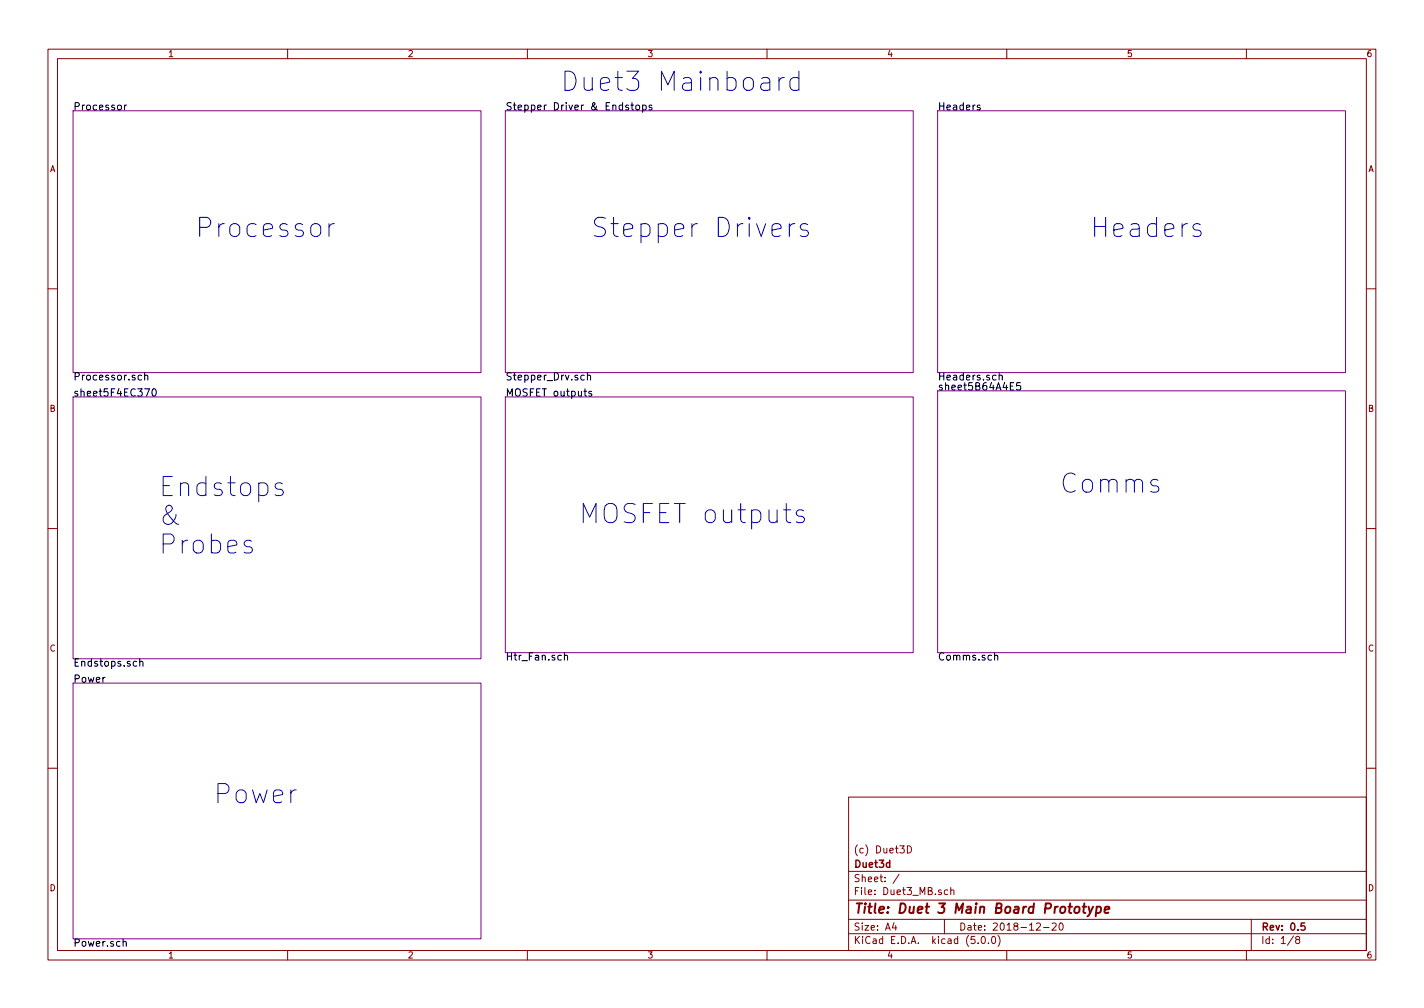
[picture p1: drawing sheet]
<svg xmlns="http://www.w3.org/2000/svg" width="297mm" height="210mm" viewBox="0 0 297 210" stroke-linecap="round" stroke-linejoin="round" font-family="sans-serif">
<g fill="none" stroke="#840000" stroke-width=".21">
<path d="M10 10.3h277v189.9h-277zM12 12.2h273v186.1h-273zM60 10.3v1.9M110 10.3v1.9M160 10.3v1.9M210 10.3v1.9M260 10.3v1.9M10 60.2h2M285 60.2h2M10 110.3h2M285 110.3h2M10 160.2h2"/>
<path d="M177 166.3h108v32h-108zM189.3 176.4a.75 .75 0 0 1 .8 .8 .75 .75 0 0 1-.8 .7zM285 160.2h2M60 198.3v1.9M110 198.3v1.9M160 198.3v1.9M177 194.8h108M177 191.8h108M177 187.8h108M177 181.8h108M186.5 192.5l-.4 1h1M186.8 193v1"/>
<path d="M187.6 182.3l-1.3 2M197 191.8v3M197.7 185.7l-.4-.1-.3 .3 .1 .6 .2 .1 .4-.1M198.3 185.7l.3-.1 .3 .1 .1 .9M198.3 185.1v1.5M204 196.7v.1M204.8 195.5l.3-.2a.81 .81 0 0 1 .5 .8 .81 .81 0 0 1-.5 .7l-.3-.1-.1-.4zM206.2 196.7v.1M207 195.4l.3-.1a.86 .86 0 0 1-.1 1.5 1 1 0 0 1-.2-1.4zM208.2 195.1a1.71 1.71 0 0 1 0 2.3M210 198.3v1.9M216.2 192.7l.6-.2 .2 .5-.9 1h.9"/>
<path d="M217.7 193.5h1.1M219.5 192.7l.5-.2 .3 .2v.3l-.9 1h.9M221.1 192.6l.2-.1a.8 .8 0 0 1 .5 .8 .8 .8 0 0 1-.5 .7 1 1 0 0 1-.2-1.4zM260 198.3v1.9M261 191.8v6.5M269.8 195.2l-1.2 2M270.6 196l-.3-.4 .3-.3h.2l.3 .3-.1 .2-.6 .2-.1 .3v.4l.3 .1h.2l.3-.3v-.2l-.3-.3"/>
</g>
<path d="M272.2 192.5h-.8v.7h.7l.1 .2v.5l-.2 .1-.6-.1" fill="none" stroke="#840000" stroke-width=".3"/>
<path d="M224.3 189.3l.3-.2 .5 .2v.8l-.2 .2a.53 .53 0 0 1-.7 0zM225.8 189.1h.8M226.2 188.4l-.2 1.8 .1 .1 .3 .1M227.1 189.1l.3 1.3M228 189.1l-.9 1.8-.3 .2M228.8 189.2h.7l.2 .3-.1 .6a.66 .66 0 0 1-1 .2M228.8 189.1l-.3 2M230.4 189.8l1-.2v-.4l-.6-.1-.3 .3v.9h.7" fill="none" stroke="#840000" stroke-width=".41"/>
<path d="M15.2 23.1h85.1v54.6h-85.1zM105.4 23.1h85.1v54.6h-85.1zM195.6 23.1h85.1v54.6h-85.1zM15.2 82.8h85.1v54.6h-85.1zM105.4 82.8h85.1v53.3h-85.1zM195.6 81.5h85.1v54.6h-85.1zM15.2 142.5h85.1v53.3h-85.1z" fill="none" stroke="#840084" stroke-width=".21"/>
<g fill="none" stroke="#000" stroke-width=".21">
<path d="M26 21.9v1M26.4 21.9l-.4 .3M131.6 21.9h.6M131.8 21.4v1.3l.4 .2M132.7 22l.2-.1 .4 .1 .1 .6-.1 .3h-.4l-.2-.1zM134.1 22l.4-.1 .3 .3-.2 .7h-.5M134.1 21.9v1.5M136 22l-.4-.1-.2 .2 .1 .2 .5 .2v.4h-.6M204.4 22l-.3-.1-.3 .2 .1 .2 .5 .2v.4h-.6M29.5 78.3h-.4l-.3 .2 .2 .7h.5M30.2 78.4l.2-.1h.4v1M30.2 77.7v1.6"/>
<path d="M121.9 78.3h-.5l-.2 .2 .1 .7h.6M122.5 78.4l.3-.1h.3l.1 1M122.5 77.7v1.6M208.4 78.4l.2-.1h.4l.1 1M208.4 77.7v1.6M212.9 79.8h-.8l-.1 .7h.8l.1 .2v.5l-.3 .2-.6-.2M31.9 81.2l.2-.1a.81 .81 0 0 1 .5 .8 .81 .81 0 0 1-.5 .7l-.2-.1-.2-.5zM123.4 81.7l-.4-.1-.2 .2 .1 .2 .5 .2v.3h-.6M29.2 138.1l.2-.2 .3 .1 .1 1M29.2 137.4v1.6M117.7 136.8l.3-.1h.3l.1 1M117.7 136.2v1.5"/>
<path d="M207.5 136.8l.2-.1h.4v1M207.5 136.2v1.5M25.7 196.5l.2-.1h.4v1"/>
</g>
<g fill="none" stroke="#0000c2" stroke-width=".21">
<path d="M162.5 16.2v2.6M163.6 16.2a1.05 1.05 0 0 0-1.1 .7M166.6 16.4l-.3-.2h-.8l-.6 .4-.1 .3v1.2l.3 .6 .4 .1h.8l.3-.1M166.6 14.9v3.9M68.6 46.7v2.6M69.7 46.7a1 1 0 0 0-1.1 .7M164.6 46.7v2.6M165.8 46.7a1.05 1.05 0 0 0-1.2 .7M168.5 46.9l-.4-.2h-.6l-.4 .2-.2 .3 .2 .6 1.4 .4 .1 .4-.1 .5-.4 .2h-.8l-.4-.2M250.4 46.9l-.4-.2h-.6l-.4 .2-.2 .3 .2 .6 1.4 .4 .2 .4-.2 .5-.4 .2h-.8l-.4-.2M52.5 112.9l-.4-.2h-.6l-.4 .2-.2 .4 .2 .5 1.4 .4 .2 .4-.2 .6-.4 .2h-.8l-.4-.2M58.9 100.9l-.4-.2h-.5l-.4 .2-.2 .4 .2 .5 1.3 .4 .2 .4-.2 .6-.4 .2h-.7l-.4-.2"/>
<path d="M167.6 106.5l-.4-.2h-.5l-.4 .2-.2 .4 .2 .6 1.3 .4 .2 .3-.2 .6-.4 .2h-.7l-.4-.2"/>
</g>
<g font-size="5.6" fill="#0000c2">
<text x="116.8" y="19">Duet3 Mainboard</text>
<text x="40.6" y="49.5">Processor</text>
<text x="123.2" y="49.5">Stepper Drivers</text>
<text x="227.3" y="49.5">Headers</text>
<text x="33" y="103.6">Endstops</text>
<text x="221" y="102.9">Comms</text>
<text x="33" y="109.6">&amp;</text>
<text x="120.6" y="109.2">MOSFET outputs</text>
<text x="33" y="115.6">Probes</text>
<text x="44.4" y="167.6">Power</text>
</g>
<text font-size="2.8" fill="#840000" x="178" y="190.5">Title: Duet 3 Main Board Prototype</text>
<g font-size="2.1">
<text x="15.2" y="23">Processor</text>
<text x="105.4" y="23">Stepper Driver &amp; Endstops</text>
<text x="195.6" y="23">Headers</text>
<text x="15.2" y="79.3">Processor.sch</text>
<text x="15.2" y="82.7">sheet5F4EC370</text>
<text x="105.4" y="79.3">Stepper_Drv.sch</text>
<text x="105.4" y="82.7">MOSFET outputs</text>
<text x="195.6" y="79.3">Headers.sch</text>
<text x="195.6" y="81.4">sheet5B64A4E5</text>
<text x="105.4" y="137.8">Htr_Fan.sch</text>
<text x="195.6" y="137.8">Comms.sch</text>
<text x="15.2" y="142.4">Power</text>
<text x="15.2" y="139">Endstops.sch</text>
<text x="15.2" y="197.5">Power.sch</text>
</g>
<g font-size="2.1" fill="#840000">
<text x="178" y="178">(c) Duet3D</text>
<text x="178" y="184">Sheet: /</text>
<text x="178" y="181">Duet3d</text>
<text x="178" y="186.7">File: Duet3_MB.sch</text>
<text x="178" y="196.9">KiCad E.D.A. kicad (5.0.0)</text>
<text x="178" y="194.1">Size: A4</text>
<text x="200" y="194.1">Date: 2018-12-20</text>
<text x="263" y="194.1">Rev: 0.5</text>
<text x="263" y="196.9">Id: 1/8</text>
</g>
<g font-size="1.8" fill="#840000">
<text x="35" y="11.9">1</text>
<text x="85" y="11.9">2</text>
<text x="135" y="11.9">3</text>
<text x="185" y="11.9">4</text>
<text x="235" y="11.9">5</text>
<text x="285" y="11.9">6</text>
<text x="10.4" y="35.9">A</text>
<text x="285.4" y="35.9">A</text>
<text x="10.4" y="85.9">B</text>
<text x="285.4" y="85.9">B</text>
<text x="10.4" y="135.9">C</text>
<text x="285.4" y="135.9">C</text>
<text x="10.4" y="185.9">D</text>
<text x="285.4" y="185.9">D</text>
<text x="35" y="199.9">1</text>
<text x="85" y="199.9">2</text>
<text x="135" y="199.9">3</text>
<text x="185" y="199.9">4</text>
<text x="235" y="199.9">5</text>
<text x="285" y="199.9">6</text>
</g>
</svg>
